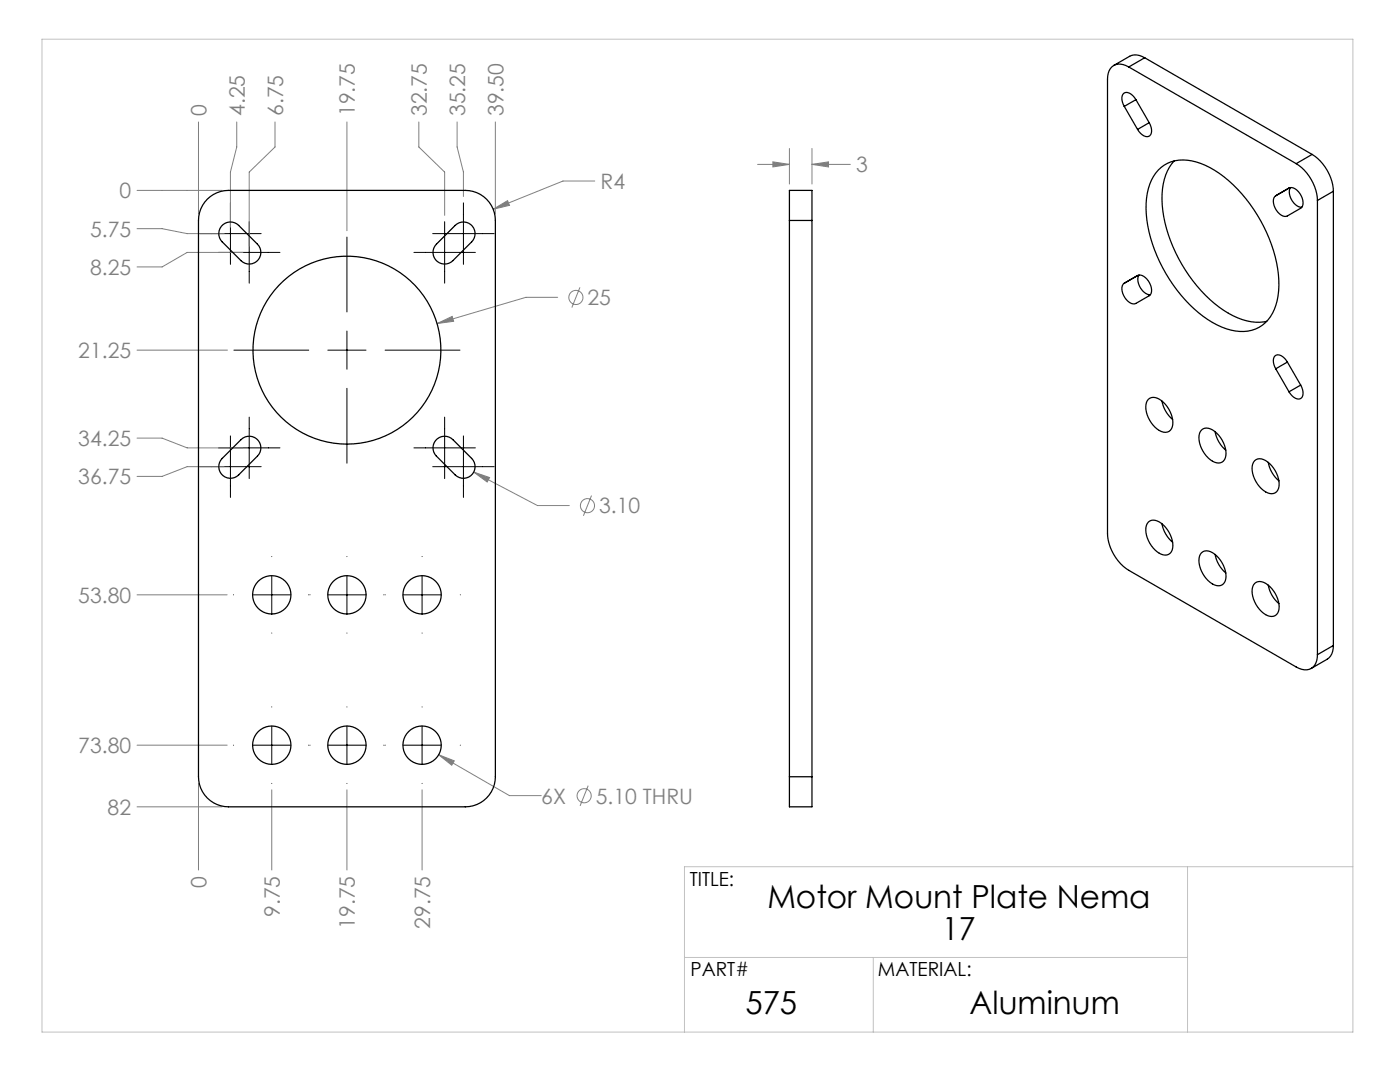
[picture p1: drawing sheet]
<svg xmlns="http://www.w3.org/2000/svg" width="279mm" height="216mm" viewBox="0 0 279 216" stroke-linecap="round" stroke-linejoin="round" font-family="sans-serif">
<g fill="none" stroke="#808080" stroke-width=".2">
<path d="M27.4 38h16.9M39.6 24.3v18.4M47.2 24.3v5l-1.2 5v11M54.9 24.3v5l-5.2 5v14.8M69.2 24.3v21.7M83.6 24.3v5l5.1 5v8.7M91.2 24.3v5l1.3 5v4.9M98.9 24.3v18.4M118.7 36.1h-6.3l-14 5.6M151.2 32.8h6.3M154.2 32.3l3.3 .5-3.3 .5zM157.5 29.6v7.1"/>
<path d="M162 32.8l3.3-.5v1zM162 29.6v7.1M162 32.8h7.7M27.4 45.6h5l5 1h7.3M48.5 50.4h-11.1l-5 2.9h-5M98.4 41.7l2.9-1.7 .4 1zM111.3 59.3h-6.3l-17.8 5.3M115.7 57.3l-1.6 4.1M27.4 69.9h18M87.2 64.6l3-1.5 .3 1zM27.4 87.4h5l5 2h11.1M44.7 93.1h-7.3l-5 2h-5"/>
<path d="M94.5 94.2l3.2 1.1-.5 .9zM94.5 94.2l12.8 6.7h6.3M118 98.9l-1.6 4M27.4 118.7h17.9M27.4 148.7h17.9M39.6 156.3v17.3M54.2 157.6v16M69.2 157.6v16M84.2 157.6v16M87.5 150.6l3.2 1.2-.5 .9zM87.5 150.6l14.2 8.2h6.3M117.4 156.8l-1.6 4"/>
<path d="M27.4 161h16.9"/>
<circle cx="114.9" cy="59.4" r="1.41"/>
<circle cx="117.2" cy="100.9" r="1.41"/>
<circle cx="116.6" cy="158.8" r="1.41"/>
</g>
<g fill="none" stroke="#000" stroke-width=".2">
<path d="M39.9 46.6h12.2M43.6 50.4h12.3M46 40.5v12.3M49.7 44.2v12.3M69.2 47.3v14.9M82.6 50.4h12.3M86.4 46.6h12.2M88.7 44.2v12.3M92.5 40.5v12.3M46.7 69.9h14.9M65.4 69.9h7.6M69.2 66.1v7.6"/>
<path d="M69.2 77.5v14.9M76.9 69.9h14.9M39.9 93.1h12.2M43.6 89.4h12.3M46 87v12.3M49.7 83.2v12.3M82.6 89.4h12.3M86.4 93.1h12.2M88.7 83.2v12.3M92.5 87v12.3M46.6 118.7h.1M50.4 118.7h7.6"/>
<path d="M54.2 111.1h.1M54.2 114.9v7.6M61.6 118.7h.1M61.9 118.7h.1M65.4 118.7h7.6M69.2 111.1h.1M69.2 114.9v7.6M76.6 118.7h.1M76.9 118.7h.1M80.4 118.7h7.6M84.2 111.1h.1M84.2 114.9v7.6"/>
<path d="M91.9 118.7h.1M54.2 126.3h.1M69.2 126.3h.1M84.2 126.3h.1M46.6 148.7h.1M50.4 148.7h7.6M54.2 141.1h.1M54.2 144.9v7.6M54.2 156.3h.1M61.6 148.7h.1M61.9 148.7h.1M65.4 148.7h7.6"/>
<path d="M69.2 141.1h.1M69.2 144.9v7.6M69.2 156.3h.1M76.6 148.7h.1M76.9 148.7h.1M80.4 148.7h7.6M84.2 141.1h.1M84.2 144.9v7.6M84.2 156.3h.1M91.9 148.7h.1"/>
</g>
<path d="M8.4 7.8h261.6v198.1h-261.6zM237 172.9v33M270 172.9h-133.4v33M136.6 191h100.4M174.3 191v14.9" fill="none" stroke="#c0c0c0" stroke-width=".2"/>
<path d="M87.2 64.6l3.3-.5-.3-1zM94.5 94.2l2.7 2 .5-.9zM87.5 150.6l2.7 2.1 .5-.9zM98.4 41.7l3.3-.7-.4-1zM154.2 32.3l3.3 .5-3.3 .5zM162 32.8l3.3-.5v1z" fill="#808080"/>
<g fill="none" stroke="#000" stroke-width=".25">
<path d="M225.3 13.4a2.55 2.55 0 0 0-4 .7l-.3 1.7v90.7a9.4 9.4 0 0 0 4.3 7.3l33.4 19.3a2.55 2.55 0 0 0 3.9-.8l.3-1.7M225.3 13.4l33.4 19.3M226.7 19.9a1.9 1.9 0 0 0-2.4-1.3 2.12 2.12 0 0 0 .1 2.6M226.7 19.9l2.6 4.6M226.7 19.9l-2.3 1.3M228.5 11.5a3 3 0 0 0-3-.3l-3.2 1.9M228.5 11.5l-3.2 1.9M228.5 11.5l33.4 19.3M41.4 39.7a6 6 0 0 1 4.2-1.7h47.3a6 6 0 0 1 6 6v111a6 6 0 0 1-6 6h-47.3a6 6 0 0 1-6-6v-111a6 6 0 0 1 1.8-4.3zM224.4 21.2l2.6 4.6M229.3 24.5a1.9 1.9 0 0 1-.1 2.7 2.12 2.12 0 0 1-2.2-1.4M229.3 24.5l-2.3 1.3"/>
<path d="M231.2 33.9a7.2 7.2 0 0 1 7.5-1.6 22.3 22.3 0 0 1 11.5 9.5 27 27 0 0 1 5 16.2 8.5 8.5 0 0 1-4.6 7.7 9.9 9.9 0 0 1-8.6-1.4 29.4 29.4 0 0 1-13.3-22.6 11 11 0 0 1 2.5-7.8zM234.3 32.1a11.5 11.5 0 0 0-2.4 8.8 29.6 29.6 0 0 0 13.3 21.6 10.8 10.8 0 0 0 7.6 1.6M254.4 39.2l2.9-1.7a2.17 2.17 0 0 1 2.4 1.6l.3 .9a1.5 1.5 0 0 1-.4 1.6l-2.7 1.5a2.17 2.17 0 0 1-2.4-1.6l-.3-.9a1.68 1.68 0 0 1 .2-1.4zM257.3 37.5l-2.7 1.6M257.5 37.4a2.99 2.99 0 0 0 2.3 3.9M258.7 32.7a9.4 9.4 0 0 1 4.2 7.3M261.9 30.8a9.4 9.4 0 0 1 4.2 7.4M261.9 30.8l-3.2 1.9M266.1 38.2l-3.2 1.8M266.1 38.2v90.6M44.2 45.2a2.33 2.33 0 0 1 3.4-.2l3.8 3.7a2.33 2.33 0 0 1 0 3.3 2.33 2.33 0 0 1-3.3 0l-3.8-3.7a2.33 2.33 0 0 1-.1-3.1zM87.1 48.7l3.7-3.7a2.33 2.33 0 0 1 3.3 0 2.33 2.33 0 0 1 0 3.3l-3.7 3.7a2.33 2.33 0 0 1-3.3 0 2.33 2.33 0 0 1 0-3.3z"/>
<path d="M157.5 44v-6h4.5v6M157.5 44v111M157.5 44h4.5M162 44v111M224.2 56.7l2.8-1.7a2.17 2.17 0 0 1 2.5 1.5l.3 .9a1.5 1.5 0 0 1-.5 1.6l-2.6 1.5a2.17 2.17 0 0 1-2.4-1.5l-.4-.9a1.69 1.69 0 0 1 .3-1.4zM227 55l-2.6 1.5M227.3 54.9a2.99 2.99 0 0 0 2.3 3.9M262.9 40v90.6M229.2 79.7a2.19 2.19 0 0 1 3 .6 5.4 5.4 0 0 1 1.7 4.9 1.59 1.59 0 0 1-2.5 .7 5.6 5.6 0 0 1-2.6-5.6zM254.6 73.6l2.7 4.6M256.9 72.2a1.9 1.9 0 0 0-2.4-1.2 2.12 2.12 0 0 0 .1 2.6M256.9 72.2l2.7 4.6"/>
<path d="M256.9 72.2l-2.3 1.4M259.6 76.8a1.9 1.9 0 0 1-.2 2.8 2.12 2.12 0 0 1-2.1-1.4M259.6 76.8l-2.3 1.4M44.3 91.5l3.8-3.8a2.32 2.32 0 0 1 3.3 0 2.32 2.32 0 0 1 0 3.3l-3.8 3.8a2.33 2.33 0 0 1-3.3 0 2.33 2.33 0 0 1 0-3.3zM86.9 87.9a2.32 2.32 0 0 1 3.5-.2l3.7 3.8a2.33 2.33 0 0 1 0 3.3 2.33 2.33 0 0 1-3.3 0l-3.7-3.8a2.33 2.33 0 0 1-.2-3.1zM231.9 80a6.3 6.3 0 0 0 2.1 3.7M239.8 85.8a2.19 2.19 0 0 1 3 .6 5.4 5.4 0 0 1 1.7 5 1.59 1.59 0 0 1-2.5 .6 5.6 5.6 0 0 1-2.6-5.5zM242.5 86.1a6.3 6.3 0 0 0 2.1 3.7M250.4 91.9a2.19 2.19 0 0 1 3 .6 5.4 5.4 0 0 1 1.8 5 1.59 1.59 0 0 1-2.6 .6 5.6 5.6 0 0 1-2.6-5.5zM253.1 92.3a6.3 6.3 0 0 0 2.1 3.6M229.2 104.2a2.19 2.19 0 0 1 3 .6 5.4 5.4 0 0 1 1.7 4.9 1.59 1.59 0 0 1-2.5 .7 5.6 5.6 0 0 1-2.6-5.6zM231.9 104.5a6.3 6.3 0 0 0 2.1 3.7"/>
<path d="M239.8 110.3a2.19 2.19 0 0 1 3 .6 5.4 5.4 0 0 1 1.7 4.9 1.59 1.59 0 0 1-2.5 .7 5.6 5.6 0 0 1-2.6-5.6zM242.5 110.6a6.3 6.3 0 0 0 2.1 3.7M250.4 116.4a2.19 2.19 0 0 1 3 .6 5.4 5.4 0 0 1 1.8 5 1.59 1.59 0 0 1-2.6 .6 5.6 5.6 0 0 1-2.6-5.5zM253.1 116.8a6.3 6.3 0 0 0 2.1 3.6M266.1 128.8a3 3 0 0 1-1.2 2.7l-3.2 1.9M266.1 128.8l-3.2 1.8M157.5 155v6h4.5v-6M157.5 155h4.5"/>
<circle cx="69.2" cy="69.9" r="18.8"/>
<circle cx="54.2" cy="118.7" r="3.8"/>
<circle cx="69.2" cy="118.7" r="3.8"/>
<circle cx="84.2" cy="118.7" r="3.8"/>
<circle cx="54.2" cy="148.7" r="3.8"/>
<circle cx="69.2" cy="148.7" r="3.8"/>
<circle cx="84.2" cy="148.7" r="3.8"/>
</g>
<g font-size="6.3">
<text x="153.1" y="181.3">Motor Mount Plate Nema</text>
<text x="188" y="187.6">17</text>
<text x="148.8" y="202.3">575</text>
<text x="193.5" y="202.3">Aluminum</text>
</g>
<g font-size="4.2" fill="#808080">
<text x="41.2" y="23.2" transform="rotate(-90 41.2 23.2)">0</text>
<text x="48.8" y="23.2" transform="rotate(-90 48.8 23.2)">4.25</text>
<text x="56.5" y="23.2" transform="rotate(-90 56.5 23.2)">6.75</text>
<text x="70.8" y="23.2" transform="rotate(-90 70.8 23.2)">19.75</text>
<text x="85.2" y="23.2" transform="rotate(-90 85.2 23.2)">32.75</text>
<text x="92.8" y="23.2" transform="rotate(-90 92.8 23.2)">35.25</text>
<text x="100.5" y="23.2" transform="rotate(-90 100.5 23.2)">39.50</text>
<text x="170.9" y="34.4">3</text>
<text x="23.8" y="39.6">0</text>
<text x="119.9" y="37.7">R4</text>
<text x="18" y="47.2">5.75</text>
<text x="18" y="54.9">8.25</text>
<text x="117.3" y="60.9">25</text>
<text x="15.6" y="71.5">21.25</text>
<text x="15.6" y="89">34.25</text>
<text x="15.6" y="96.7">36.75</text>
<text x="119.6" y="102.5">3.10</text>
<text x="15.6" y="120.3">53.80</text>
<text x="15.6" y="150.3">73.80</text>
<text x="108" y="160.3">6X</text>
<text x="118.9" y="160.3">5.10 THRU</text>
<text x="21.5" y="162.6">82</text>
<text x="41.2" y="177.1" transform="rotate(-90 41.2 177.1)">0</text>
<text x="55.8" y="183" transform="rotate(-90 55.8 183)">9.75</text>
<text x="70.8" y="185.3" transform="rotate(-90 70.8 185.3)">19.75</text>
<text x="85.8" y="185.3" transform="rotate(-90 85.8 185.3)">29.75</text>
</g>
<g font-size="3.9">
<text x="137.7" y="176.8">TITLE:</text>
<text x="137.8" y="194.8">PART#</text>
<text x="175.2" y="194.8">MATERIAL:</text>
</g>
</svg>
